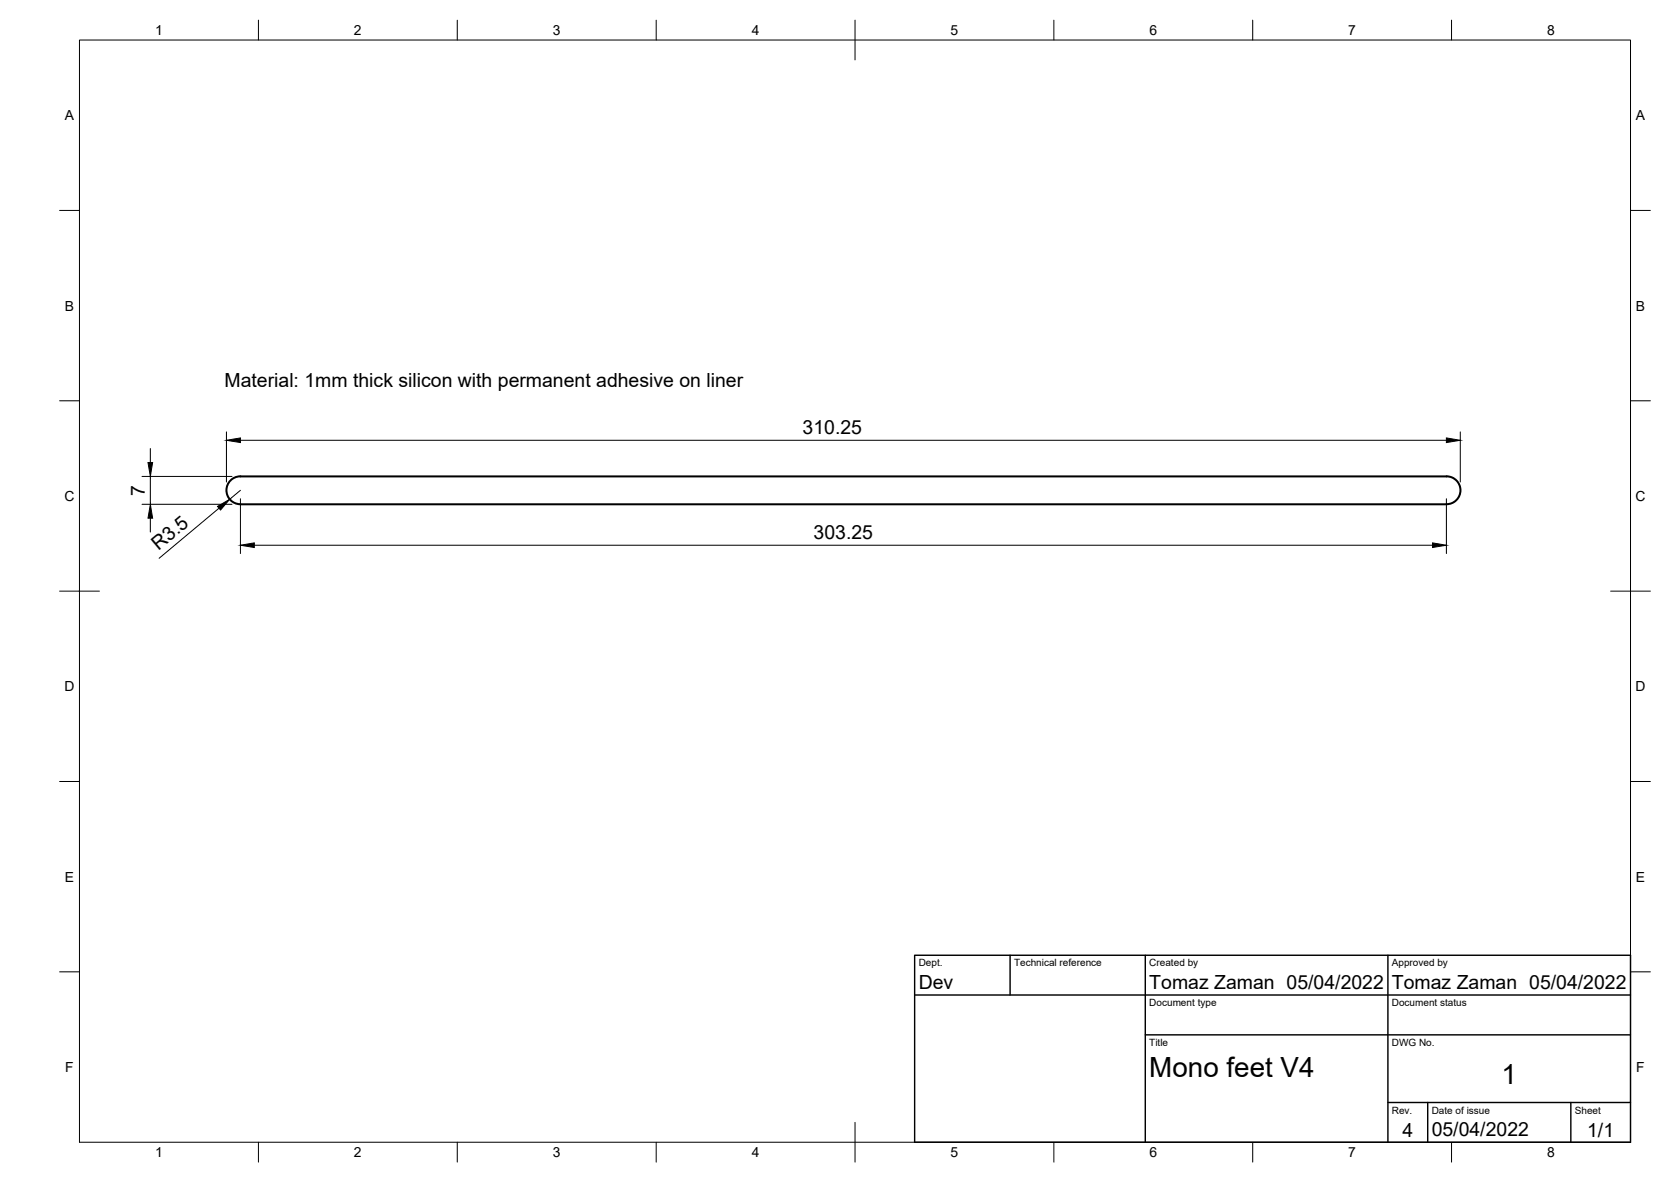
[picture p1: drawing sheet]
<svg xmlns="http://www.w3.org/2000/svg" width="420mm" height="297mm" viewBox="0 0 420 297" stroke-linecap="round" stroke-linejoin="round" font-family="sans-serif">
<!-- layer: Visible -->
<path d="M60.4 119.7h303.3M60.4 119.7a3.5 3.5 0 0 0-3.5 3.5 3.5 3.5 0 0 0 3.5 3.5M363.7 119.7a3.5 3.5 0 0 1 3.5 3.5 3.5 3.5 0 0 1-3.5 3.5h-303.3" fill="none" stroke="#000" stroke-width=".51"/>
<!-- layer: Border -->
<g fill="none" stroke="#000" stroke-width=".25">
<path d="M20 10.1h390v276.9h-390zM65 5.1v5M115 5.1v5M165 5.1v5M215 5.1v10M265 5.1v5M315 5.1v5M365 5.1v5M15 52.9h5M410 52.9h5M15 100.7h5M410 100.7h5"/>
<path d="M15 148.6h10M405 148.6h10M15 196.4h5M410 196.4h5M15 244.2h5M410 244.2h5M65 287v5M115 287v5M165 287v5M215 282.1v9.9M265 287v5M315 287v5"/>
<path d="M365 287v5"/>
</g>
<!-- layer: TitleBlock -->
<path d="M230 240.1h180v46.9h-180zM230 250h180M254 240.1v9.9M288 240.1v46.9M349 240.1v46.9M288 260.1h122M349 277.1h61M359 277.1v9.9M395 277.1v9.9" fill="none" stroke="#000" stroke-width=".36"/>
<!-- layer: Dimensions -->
<g fill="none" stroke="#000" stroke-width=".25">
<path d="M35.7 119.7h22.6M37.8 112.7v3.5M37.8 119.7v7M56.9 108.5v12.6M60.5 110.6h303.2M367.2 108.5v12.6M35.7 126.7h22.6M37.8 130.2v3.5M55.1 127.7l-15.1 12.6M60.5 123.2l-2.7 2.3M60.5 125.3v13.8M63.9 137h296.3"/>
<path d="M363.7 125.3v13.8"/>
</g>
<path d="M37.2 116.2h1.2l-.6 3.5zM56.9 110.6l3.6-.5v1.1zM363.7 110.1l3.5 .5-3.5 .6zM37.8 126.7l.6 3.5h-1.2zM54.7 127.3l3.1-1.8-2.3 2.7zM60.5 137l3.4-.6v1.2zM360.2 136.4l3.5 .6-3.5 .6z" fill="#000" stroke="#000" stroke-width=".25"/>
<g font-size="7">
<text x="289" y="270.6">Mono feet V4</text>
<text x="377.5" y="272.3">1</text>
</g>
<g font-size="4.9">
<text x="56.5" y="97.2">Material: 1mm thick silicon with permanent adhesive on liner</text>
<text x="201.8" y="109.2">310.25</text>
<text x="36.4" y="124.6" transform="rotate(-90 36.4 124.6)">7</text>
<text x="204.6" y="135.6">303.25</text>
<text x="39.8" y="138.5" transform="rotate(-40 39.8 138.5)">R3.5</text>
<text x="231" y="248.5">Dev</text>
<text x="289" y="248.5">Tomaz Zaman 05/04/2022</text>
<text x="350" y="248.5">Tomaz Zaman 05/04/2022</text>
<text x="352.6" y="285.7">4</text>
<text x="360" y="285.5">05/04/2022</text>
<text x="399.1" y="285.7">1/1</text>
</g>
<g font-size="3.5">
<text x="39" y="8.8">1</text>
<text x="89" y="8.8">2</text>
<text x="139" y="8.8">3</text>
<text x="189" y="8.8">4</text>
<text x="239" y="8.8">5</text>
<text x="289" y="8.8">6</text>
<text x="339" y="8.8">7</text>
<text x="389" y="8.8">8</text>
<text x="16.3" y="30.2">A</text>
<text x="411.3" y="30.2">A</text>
<text x="16.3" y="78">B</text>
<text x="411.3" y="78">B</text>
<text x="16.2" y="125.9">C</text>
<text x="411.2" y="125.9">C</text>
<text x="16.2" y="173.7">D</text>
<text x="411.2" y="173.7">D</text>
<text x="16.3" y="221.6">E</text>
<text x="411.3" y="221.6">E</text>
<text x="16.4" y="269.4">F</text>
<text x="411.4" y="269.4">F</text>
<text x="39" y="290.8">1</text>
<text x="89" y="290.8">2</text>
<text x="139" y="290.8">3</text>
<text x="189" y="290.8">4</text>
<text x="239" y="290.8">5</text>
<text x="289" y="290.8">6</text>
<text x="339" y="290.8">7</text>
<text x="389" y="290.8">8</text>
</g>
<g font-size="2.5">
<text x="231" y="242.9">Dept.</text>
<text x="255" y="242.9">Technical reference</text>
<text x="289" y="242.9">Created by</text>
<text x="350" y="242.9">Approved by</text>
<text x="289" y="252.8">Document type</text>
<text x="350" y="252.8">Document status</text>
<text x="289" y="262.9">Title</text>
<text x="350" y="262.9">DWG No.</text>
<text x="350" y="279.9">Rev.</text>
<text x="360" y="279.9">Date of issue</text>
<text x="396" y="279.9">Sheet</text>
</g>
</svg>
